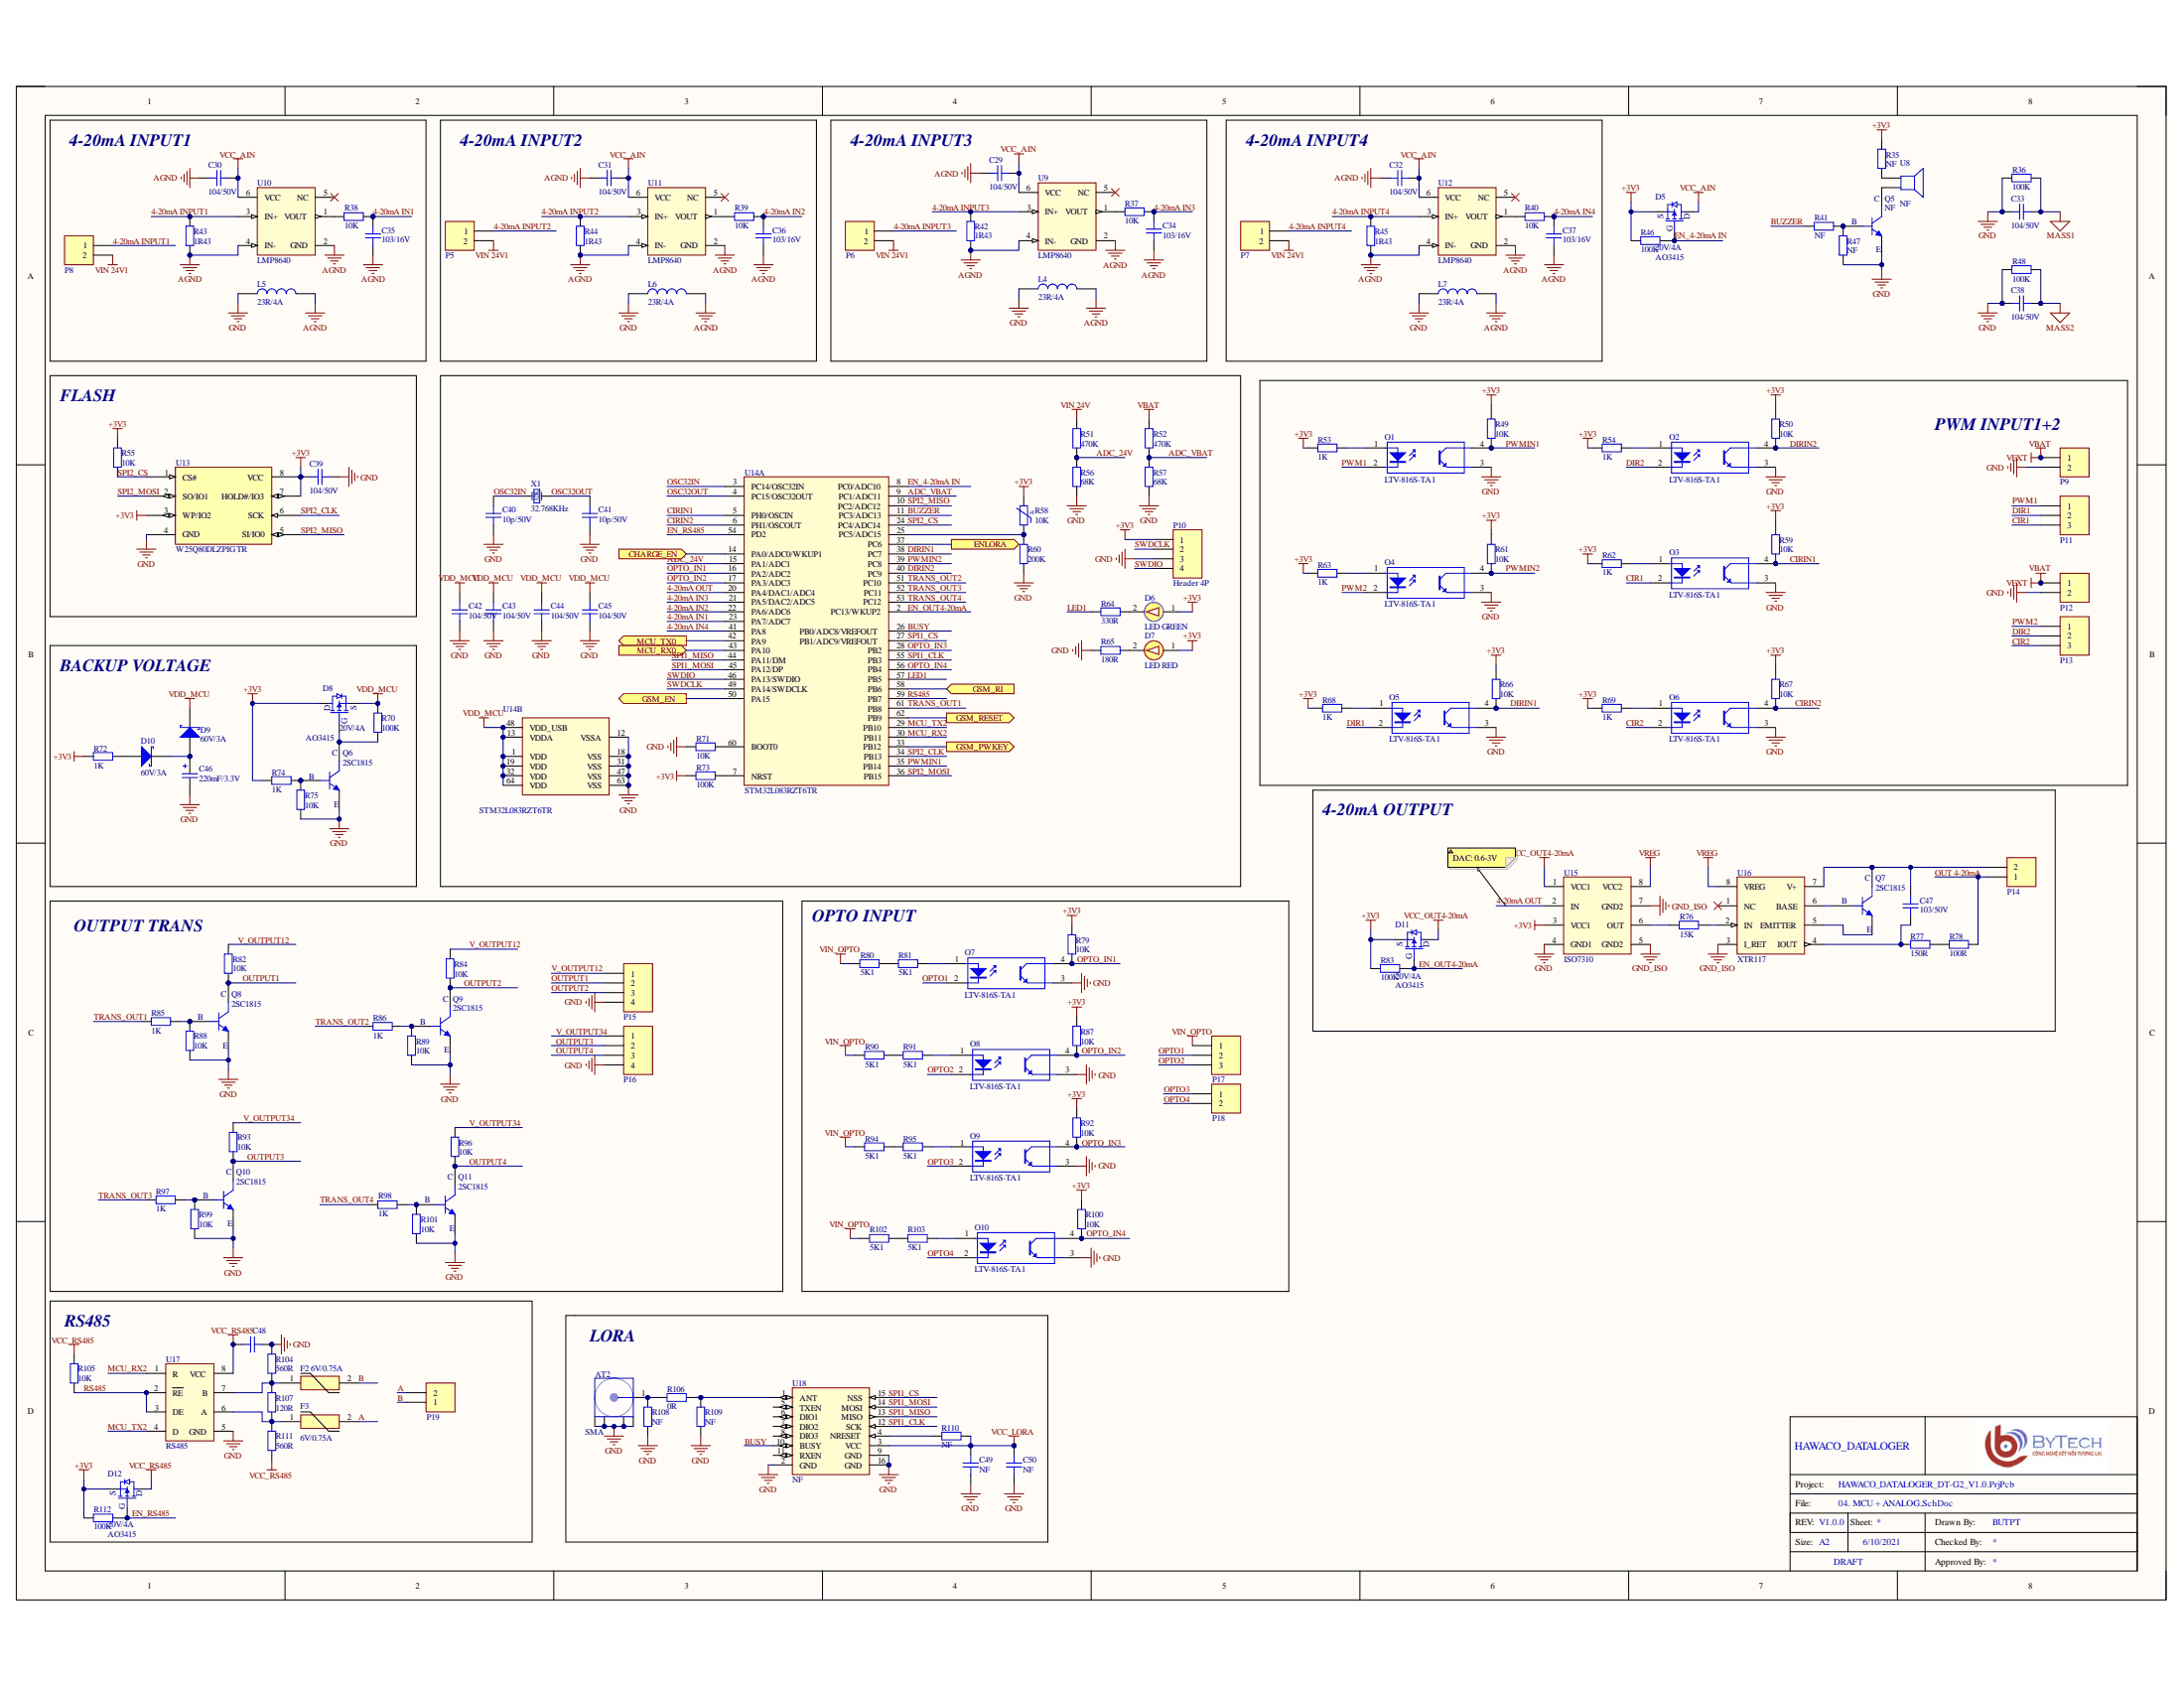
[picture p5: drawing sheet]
# Altium project HAWACO_DATALOGER_DT-G2_V1.0.PrjPcb
CURRENTREVISION: V1.0.0; globalprojectlink: HAWACO_DATALOGER; GLOBALPROJECTTEAM: BUTPT
3 sheets, 159 parts. Net scope: hierarchical (ports join the sheet entries above them; power ports are global).
Board files: HAWACO_DATALOGER_DT-G2_PANEL.PcbDoc, HAWACO_DATALOGER_DT-G2_V1.0.PcbDoc
Sheets:
  00. Root.SchDoc
    U_01 = 01. Cover.SchDoc
    U_04 = 04. MCU + ANALOG.SchDoc

## Sheet 00. Root.SchDoc
size A2

### Sub-sheets
U_01 = 01. Cover.SchDoc: no entries
U_02 = 02. Block diagram.SchDoc (file not in this document): no entries
U_03 = 03. Power.SchDoc (file not in this document): CHARGE_EN (in), ENLORA (in)
U_04 = 04. MCU + ANALOG.SchDoc: GSM_RI (in), GSM_PWKEY (out), GSM_EN (out), GSM_RESET (out), MCU_TX0 (out), MCU_RX0 (in), ENLORA (out), CHARGE_EN (in)
U_05 = 05. 4G Module.SchDoc (file not in this document): GSM_RX (in), GSM_TX (out), GSM RESET (in), GSM_EN (in), PWKEY (in), GSM_RI (out)

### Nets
NetU14_14: sheet U_03/ENLORA, sheet U_04/CHARGE_EN
NetU14_33: sheet U_04/GSM_PWKEY, sheet U_05/PWKEY
NetU14_37: sheet U_03/CHARGE_EN, sheet U_04/ENLORA
NetU14_42: sheet U_04/MCU_TX0, sheet U_05/GSM_RX
NetU14_43: sheet U_04/MCU_RX0, sheet U_05/GSM_TX
NetU14_50: sheet U_04/GSM_EN, sheet U_05/GSM_EN
NetU14_58: sheet U_04/GSM_RI, sheet U_05/GSM_RI
NetU14_62: sheet U_04/GSM_RESET, sheet U_05/GSM RESET

### Layout directives
net class PCIE: (no net found under the mark)
differential pair; net class DIFF100: (no net found under the mark)

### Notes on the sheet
- DESIGN CONSIDERATIONS
- DESIGN NOTE:
  Example text for i=Valueormational
  design notes .
- DESIGN NOTE:
  Example text for critical
  design notes.
- DESIGN NOTE:
  Example text for cautionary
  design notes.
- LAYOUT NOTE:
  Example text for critical
  layout guidelines.
- - Kiểm tra change log trước khi start project
  - Đóng gói Project (Project Packager) trước khi tăng phiên bản project hoặc mỗi khi release cho sản xuất.
- TEMPLATE NOTES
- Set Project Parameters
- 1) Go to Project -> Project Options -> Parameters
  2) Set Company, Project and VersionRevision
- Mark Not Fitted Components as
- Net Class Example
- Differential signal example
- TITLE Examples (You can change the color to reflect your company color)
- PAGE TITLE
- Peripheral / Group of component title
- Smaller Ttitle
- Schematic Status Explanation
- DRAFT - Very early stage of schematic, ignore details.
- PRELIMINARY - Close to final schematic.
- RELEASED - A board with this schematic has been sent to production.
- CHECKED - There should not be any mistakes. Tell the engineer if you find one.

## Sheet 01. Cover.SchDoc
size A3

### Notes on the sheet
- Variant:
- Version
- Change Log
- Page
- Index
- Ver 1.0.0
- .................................................................................................................................................................................
- 1
- 2
- COVER PAGE
- BLOCK DIAGRAM
- 3
- ............................................
- 4
- 5
- 6
- 7
- 8
- 9
- 10
- 11
- 12
- 13
- 14
- 15

## Sheet 04. MCU + ANALOG.SchDoc
size A2

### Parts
AT2  SMA  [SMA-KWE-17-V1]
C29  104/50V  [CAPC-0603 (1608)]
C30  104/50V  [CAPC-0603 (1608)]
C31  104/50V  [CAPC-0603 (1608)]
C32  104/50V  [CAPC-0603 (1608)]
C33  104/50V  [CAPC-0603 (1608)]
C34  103/16V  [CAPC-0603 (1608)]
C35  103/16V  [CAPC-0603 (1608)]
C36  103/16V  [CAPC-0603 (1608)]
C37  103/16V  [CAPC-0603 (1608)]
C38  104/50V  [CAPC-0603 (1608)]
C39  104/50V  [CAPC-0603 (1608)]
C40  10p/50V  [CAPC-0603 (1608)]
C41  10p/50V  [CAPC-0603 (1608)]
C42  104/50V  [CAPC-0603 (1608)]
C43  104/50V  [CAPC-0603 (1608)]
C44  104/50V  [CAPC-0603 (1608)]
C45  104/50V  [CAPC-0603 (1608)]
C46  220mF/3.3V  [CAP-SUPER-0.22F]
C47  103/50V  [CAPC-0805 (2012)]
C48  104/50V  [CAPC-0603 (1608)]  (value not drawn)
C49  NF  [CAPC-0603 (1608)]
C50  NF  [CAPC-0603 (1608)]
D5  20V/4A  [SOT23_3]
D6  LED GREEN  [LED_3MM-GREEN]
D7  LED RED  [LED_3MM-RED]
D8  20V/4A  [SOT23_3]
D9  60V/3A  [DIODE_DO214AC_SMA]
D10  60V/3A  [DIODE_DO214AC_SMA]
D11  20V/4A  [SOT23_3]
D12  20V/4A  [SOT23_3]
F2  6V/0.75A  [FUSE 0ZCK_BEL]
F3  6V/0.75A  [FUSE 0ZCK_BEL]
L4  23R/4A  [IND-0603 (1608)]
L5  23R/4A  [IND-0603 (1608)]
L6  23R/4A  [IND-0603 (1608)]
L7  23R/4A  [IND-0603 (1608)]
O1  LTV-816S-TA1  [OPTO 1]
O2  LTV-816S-TA1  [OPTO 1]
O3  LTV-816S-TA1  [OPTO 1]
O4  LTV-816S-TA1  [OPTO 1]
O5  LTV-816S-TA1  [OPTO 1]
O6  LTV-816S-TA1  [OPTO 1]
O7  LTV-816S-TA1  [OPTO 1]
O8  LTV-816S-TA1  [OPTO 1]
O9  LTV-816S-TA1  [OPTO 1]
O10  LTV-816S-TA1  [OPTO 1]
P5  15EDG3.81-2P  [HDR_3.81MM_RA_2x1]  (value not drawn)
P6  15EDG3.81-2P  [HDR_3.81MM_RA_2x1]  (value not drawn)
P7  15EDG3.81-2P  [HDR_3.81MM_RA_2x1]  (value not drawn)
P8  15EDG3.81-2P  [HDR_3.81MM_RA_2x1]  (value not drawn)
P9  15EDG3.81-2P  [HDR_3.81MM_RA_2x1]  (value not drawn)
P10  Header 4P  [HDR1X4]
P11  15EDG3.81-3P  [HDR_3.81MM_RA_3x1]  (value not drawn)
P12  15EDG3.81-2P  [HDR_3.81MM_RA_2x1]  (value not drawn)
P13  15EDG3.81-3P  [HDR_3.81MM_RA_3x1]  (value not drawn)
P14  15EDG3.81-2P  [HDR_3.81MM_RA_2x1]  (value not drawn)
P15  15EDG3.81-4P  [HDR_3.81MM_RA_4X1]  (value not drawn)
P16  15EDG3.81-4P  [HDR_3.81MM_RA_4X1]  (value not drawn)
P17  15EDG3.81-3P  [HDR_3.81MM_RA_3x1]  (value not drawn)
P18  15EDG3.81-2P  [HDR_3.81MM_RA_2x1]  (value not drawn)
P19  15EDG3.81-2P  [HDR_3.81MM_RA_2x1]  (value not drawn)
Q5  NF  [SOT23_3]
Q6  2SC1815  [SOT23_3]
Q7  2SC1815  [SOT23_3]
Q8  2SC1815  [SOT23_3]
Q9  2SC1815  [SOT23_3]
Q10  2SC1815  [SOT23_3]
Q11  2SC1815  [SOT23_3]
R35  NF  [RESC-0603 (1608)]
R36  100K  [RESC-0603 (1608)]
R37  10K  [RESC-0603 (1608)]
R38  10K  [RESC-0603 (1608)]
R39  10K  [RESC-0603 (1608)]
R40  10K  [RESC-0603 (1608)]
R41  NF  [RESC-0603 (1608)]
R42  1R43  [RESC-0603 (1608)]
R43  1R43  [RESC-0603 (1608)]
R44  1R43  [RESC-0603 (1608)]
R45  1R43  [RESC-0603 (1608)]
R46  100K  [RESC-0603 (1608)]
R47  NF  [RESC-0603 (1608)]
R48  100K  [RESC-0603 (1608)]
R49  10K  [RESC-0603 (1608)]
R50  10K  [RESC-0603 (1608)]
R51  470K  [RESC-0603 (1608)]
R52  470K  [RESC-0603 (1608)]
R53  1K  [RESC-0603 (1608)]
R54  1K  [RESC-0603 (1608)]
R55  10K  [RESC-0603 (1608)]
R56  68K  [RESC-0603 (1608)]
R57  68K  [RESC-0603 (1608)]
R58  10K  [RES NTC 10K]
R59  10K  [RESC-0603 (1608)]
R60  200K  [RESC-0603 (1608)]
R61  10K  [RESC-0603 (1608)]
R62  1K  [RESC-0603 (1608)]
R63  1K  [RESC-0603 (1608)]
R64  330R  [RESC-0603 (1608)]
R65  180R  [RESC-0603 (1608)]
R66  10K  [RESC-0603 (1608)]
R67  10K  [RESC-0603 (1608)]
R68  1K  [RESC-0603 (1608)]
R69  1K  [RESC-0603 (1608)]
R70  100K  [RESC-0603 (1608)]
R71  10K  [RESC-0603 (1608)]
R72  1K  [RESC-0603 (1608)]
R73  100K  [RESC-0603 (1608)]
R74  1K  [RESC-0603 (1608)]
R75  10K  [RESC-0603 (1608)]
R76  15K  [RESC-0603 (1608)]
R77  150R  [RESC-0603 (1608)]
R78  100R  [RESC-0603 (1608)]
R79  10K  [RESC-0603 (1608)]
R80  5K1  [RESC-0603 (1608)]
R81  5K1  [RESC-0603 (1608)]
R82  10K  [RESC-0603 (1608)]
R83  100K  [RESC-0603 (1608)]
R84  10K  [RESC-0603 (1608)]
R85  1K  [RESC-0603 (1608)]
R86  1K  [RESC-0603 (1608)]
R87  10K  [RESC-0603 (1608)]
R88  10K  [RESC-0603 (1608)]
R89  10K  [RESC-0603 (1608)]
R90  5K1  [RESC-0603 (1608)]
R91  5K1  [RESC-0603 (1608)]
R92  10K  [RESC-0603 (1608)]
R93  10K  [RESC-0603 (1608)]
R94  5K1  [RESC-0603 (1608)]
R95  5K1  [RESC-0603 (1608)]
R96  10K  [RESC-0603 (1608)]
R97  1K  [RESC-0603 (1608)]
R98  1K  [RESC-0603 (1608)]
R99  10K  [RESC-0603 (1608)]
R100  10K  [RESC-0603 (1608)]
R101  10K  [RESC-0603 (1608)]
R102  5K1  [RESC-0603 (1608)]
R103  5K1  [RESC-0603 (1608)]
R104  560R  [RESC-0603 (1608)]
R105  10K  [RESC-0603 (1608)]
R106  0R  [RESC-0603 (1608)]
R107  120R  [RESC-0603 (1608)]
R108  NF  [RESC-0603 (1608)]
R109  NF  [RESC-0603 (1608)]
R110  NF  [RESC-0603 (1608)]
R111  560R  [RESC-0603 (1608)]
R112  100K  [RESC-0603 (1608)]
U8  NF  [BUZZER_through_hole]
U9  LMP8640  [SOT23-6]
U10  LMP8640  [SOT23-6]
U11  LMP8640  [SOT23-6]
U12  LMP8640  [SOT23-6]
U13  W25Q80DLZPIG TR  [WSON-8 6X5MM]
U14  STM32L083RZT6TR  [LQFP-64]  (parts A,B of 2)
U15  ISO7310  [SOIC-8]
U16  XTR117  [8VSSOP]
U17  RS485  [SOIC8]
U18  NF  [Lora1276 V1.2]
X1  32.768KHz  [CRYSTAL_ABS06 2x1.2mm]

### Blocks framed on the sheet
4-20mA INPUT1: C30 C35 L5 P8 R38 R43 U10
4-20mA INPUT2: C31 C36 L6 P5 R39 R44 U11
4-20mA INPUT3: C29 C34 L4 P6 R37 R42 U9
4-20mA INPUT4: C32 C37 L7 P7 R40 R45 U12
FLASH: C39 R55 U13
PWM INPUT1+2: O1-O6 P9 P11-P13 R49 R50 R53 R54 R59 R61-R63 R66-R69
BACKUP VOLTAGE: C46 D8-D10 Q6 R70 R72 R74 R75
4-20mA OUTPUT: C47 D11 P14 Q7 R76-R78 R83 U15 U16
OUTPUT TRANS: P15 P16 Q8-Q11 R82 R84-R86 R88 R89 R93 R96-R99 R101
OPTO INPUT: O7-O10 P17 P18 R79-R81 R87 R90-R92 R94 R95 R100 R102 R103
RS485: C48 D12 F2 F3 P19 R104 R105 R107 R111 R112 U17
LORA: AT2 C49 C50 R106 R108-R110 U18

### Ports
CHARGE_EN (in), ENLORA (out), GSM_EN (out), GSM_PWKEY (out), GSM_RESET (out), GSM_RI (in), MCU_RX0 (in), MCU_TX0 (out)

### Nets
+3V3: C39.2 D5.2(S) D6.1(A) D7.1(A) D8.3(D) D11.2(S) D12.2(S) P10.1 R35.2 R46.2 R49.1 R50.1 R53.1 R54.1 R55.1 R58.2 R59.1 R61.1 R62.1 R63.1 R66.1 R67.1 R68.1 R69.1 R72.2 R73.1 R74.1 R79.2 R83.2 R87.2 R92.2 R100.2 R112.2 U13.3(WP/IO2) U13.7(HOLD#/IO3) U13.8(VCC) U15.3(VCC1)
AGND: C29.2 C30.2 C31.2 C32.2 C34.1 C35.1 C36.1 C37.1 L4.2 L5.2 L6.2 L7.2 R42.1 R43.1 R44.1 R45.1 U9.2(GND) U9.4(IN-) U10.2(GND) U10.4(IN-) U11.2(GND) U11.4(IN-) U12.2(GND) U12.4(IN-)
GND: AT2.2 C33.1 C38.1 C39.1 C40.1 C41.1 C42.1 C43.1 C44.1 C45.1 C46.2 C48.1 C49.1 C50.1 L4.1 L5.1 L6.1 L7.1 O1.3 O2.3 O3.3 O4.3 O5.3 O6.3 O7.3 O8.3 O9.3 O10.3 P9.2 P10.3 P12.2 P15.4 P16.4 Q5.2(E) Q6.2(E) Q8.2(E) Q9.2(E) Q10.2(E) Q11.2(E) R36.1 R47.1 R48.1 R56.1 R57.1 R60.1 R65.1 R71.2 R75.1 R88.1 R89.1 R99.1 R101.1 R104.2 R108.1 R109.1 U13.4(GND) U14.12(VSSA) U14.18(VSS) U14.31(VSS) U14.47(VSS) U14.63(VSS) U15.4(GND1) U17.5(GND) U18.2(GND) U18.9(GND) U18.16(GND)
GND_ISO: U15.5(GND2) U15.7(GND2) U16.3(I_RET)
MASS1: C33.2 R36.2
MASS2: C38.2 R48.2
VBAT: P9.1 P12.1 R52.2  [also labelled VEXT]
VCC_AIN: C29.1 C30.1 C31.1 C32.1 D5.3(D) U9.6(VCC) U10.6(VCC) U11.6(VCC) U12.6(VCC)
VCC_LORA: C49.2 C50.2 R110.2 U18.3(VCC)
VCC_OUT4-20mA: D11.3(D) U15.1(VCC1)
VCC_RS485: C48.2 D12.3(D) R105.2 R111.1 U17.8(VCC)
VDD_MCU: C42.2 C43.2 C44.2 C45.2 D8.2(S) D9.2(K) R70.2 U14.1(VDD) U14.13(VDDA) U14.19(VDD) U14.32(VDD) U14.48(VDD_USB) U14.64(VDD)
VIN 24V: R51.2
VIN 24V1: P5.2 P6.2 P7.2 P8.2
VIN_OPTO: P17.1 R80.1 R90.1 R94.1 R102.1
VREG: U15.8(VCC2) U16.8(VREG)
4-20mA IN1: C35.2 R38.1 U14.23(PA7/ADC7)
4-20mA IN2: C36.2 R39.1 U14.22(PA6/ADC6)
4-20mA IN3: C34.2 R37.1 U14.21(PA5/DAC2/ADC5)
4-20mA IN4: C37.2 R40.1 U14.41(PA8)
4-20mA INPUT1: P8.1 R43.2 U10.3(IN+)
4-20mA INPUT2: P5.1 R44.2 U11.3(IN+)
4-20mA INPUT3: P6.1 R42.2 U9.3(IN+)
4-20mA INPUT4: P7.1 R45.2 U12.3(IN+)
4-20mA OUT: U14.20(PA4/DAC1/ADC4) U15.2(IN)
A: F3.2 P19.2
ADC_24V: R51.1 R56.2 U14.15(PA1/ADC1)
ADC_VBAT: R52.1 R57.2 U14.9(PC1/ADC11)
B: F2.2 P19.1
BUSY: U14.26(PB0/ADC8/VREFOUT) U18.10(BUSY)
BUZZER: R41.1 U14.11(PC3/ADC13)
CIR1: O3.2 P11.3
CIR2: O6.2 P13.3
CIRIN1: O3.4 R59.2 U14.5(PH0/OSCIN)
CIRIN2: O6.4 R67.2 U14.6(PH1/OSCOUT)
DIR1: O5.2 P11.2
DIR2: O2.2 P13.2
DIRIN1: O5.4 R66.2 U14.38(PC7)
DIRIN2: O2.4 R50.2 U14.40(PC9)
EN_4-20mA IN: D5.1(G) R46.1 U14.8(PC0/ADC10)
EN_OUT4-20mA: D11.1(G) R83.1 U14.2(PC13/WKUP2)
EN_RS485: D12.1(G) R112.1 U14.54(PD2)
LED1: R64.1 U14.57(PB5)
MCU_RX2: U14.30(PB11) U17.1(R)
MCU_TX2: U14.29(PB10) U17.4(D)
OPTO1: O7.2 P17.2
OPTO2: O8.2 P17.3
OPTO3: O9.2 P18.1
OPTO4: O10.2 P18.2
OPTO_IN1: O7.4 R79.1 U14.16(PA2/ADC2)
OPTO_IN2: O8.4 R87.1 U14.17(PA3/ADC3)
OPTO_IN3: O9.4 R92.1 U14.28(PB2)
OPTO_IN4: O10.4 R100.1 U14.56(PB4)
OSC32IN: C40.2 U14.3(PC14/OSC32IN) X1.1(OSC1)
OSC32OUT: C41.2 U14.4(PC15/OSC32OUT) X1.2(OSC2)
OUT 4-20mA: P14.1 R78.2
OUTPUT1: P15.2 Q8.3(C) R82.1
OUTPUT2: P15.3 Q9.3(C) R84.1
OUTPUT3: P16.2 Q10.3(C) R93.1
OUTPUT4: P16.3 Q11.3(C) R96.1
PWM1: O1.2 P11.1
PWM2: O4.2 P13.1
PWMIN1: O1.4 R49.2 U14.35(PB14)
PWMIN2: O4.4 R61.2 U14.39(PC8)
RS485: R105.1 U14.59(PB7) U17.2(~{RE}) U17.3(DE)
SPI1_CLK: U14.55(PB3) U18.12(SCK)
SPI1_CS: U14.27(PB1/ADC9/VREFOUT) U18.15(NSS)
SPI1_MISO: U14.44(PA11/DM) U18.13(MISO)
SPI1_MOSI: U14.45(PA12/DP) U18.14(MOSI)
SPI2_CLK: U13.6(SCK) U14.34(PB13)
SPI2_CS: R55.2 U13.1(CS#) U14.24(PC4/ADC14)
SPI2_MISO: U13.5(SI/IO0) U14.10(PC2/ADC12)
SPI2_MOSI: U13.2(SO/IO1) U14.36(PB15)
SWDCLK: P10.2 U14.49(PA14/SWDCLK)
SWDIO: P10.4 U14.46(PA13/SWDIO)
TRANS_OUT1: R85.1 U14.61(PB8)
TRANS_OUT2: R86.1 U14.51(PC10)
TRANS_OUT3: R97.1 U14.52(PC11)
TRANS_OUT4: R98.1 U14.53(PC12)
V_OUTPUT12: P15.1 R82.2 R84.2
V_OUTPUT34: P16.1 R93.2 R96.2
NetAT2_1: AT2.1(Signal) R106.2 R108.2
NetC46_1: C46.1 D9.1(A) D10.2(K)
NetC47_1: C47.1 R77.1 U16.4(IOUT)
NetC47_2: C47.2 P14.2 Q7.3(C) U16.7(V+)
NetD6_2: D6.2(K) R64.2
NetD7_2: D7.2(K) R65.2
NetD8_1: D8.1(G) Q6.3(C) R70.1
NetD10_1: D10.1(A) R72.1
NetF2_1: F2.1 R104.1 R107.2 U17.7(B)
NetF3_1: F3.1 R107.1 R111.2 U17.6(A)
NetO1_1: O1.1 R53.2
NetO2_1: O2.1 R54.2
NetO3_1: O3.1 R62.2
NetO4_1: O4.1 R63.2
NetO5_1: O5.1 R68.2
NetO6_1: O6.1 R69.2
NetO7_1: O7.1 R81.2
NetO8_1: O8.1 R91.2
NetO9_1: O9.1 R95.2
NetO10_1: O10.1 R103.2
NetQ5_1: Q5.1(B) R41.2 R47.2
NetQ5_3: Q5.3(C) U8.2
NetQ6_1: Q6.1(B) R74.2 R75.2
NetQ7_1: Q7.1(B) U16.6(BASE)
NetQ7_2: Q7.2(E) U16.5(EMITTER)
NetQ8_1: Q8.1(B) R85.2 R88.2
NetQ9_1: Q9.1(B) R86.2 R89.2
NetQ10_1: Q10.1(B) R97.2 R99.2
NetQ11_1: Q11.1(B) R98.2 R101.2
NetR35_1: R35.1 U8.1
NetR37_2: R37.2 U9.1(VOUT)
NetR38_2: R38.2 U10.1(VOUT)
NetR39_2: R39.2 U11.1(VOUT)
NetR40_2: R40.2 U12.1(VOUT)
NetR58_1: R58.1 R60.2 U14.25(PC5/ADC15)
NetR71_1: R71.1 U14.60(BOOT0)
NetR73_2: R73.2 U14.7(NRST)
NetR76_1: R76.1 U15.6(OUT)
NetR76_2: R76.2 U16.2(IN)
NetR77_2: R77.2 R78.1
NetR80_2: R80.2 R81.1
NetR90_2: R90.2 R91.1
NetR94_2: R94.2 R95.1
NetR102_2: R102.2 R103.1
NetR106_1: R106.1 R109.2 U18.1(ANT)
NetR110_1: R110.1 U18.4(NRESET)
NetU14_14: U14.14(PA0/ADC0/WKUP1) ; port CHARGE_EN
NetU14_33: U14.33(PB12) ; port GSM_PWKEY
NetU14_37: U14.37(PC6) ; port ENLORA
NetU14_42: U14.42(PA9) ; port MCU_TX0
NetU14_43: U14.43(PA10) ; port MCU_RX0
NetU14_50: U14.50(PA15) ; port GSM_EN
NetU14_58: U14.58(PB6) ; port GSM_RI
NetU14_62: U14.62(PB9) ; port GSM_RESET

Not connected (* = marked no-connect by the designer): U9 5(NC)*; U10 5(NC)*; U11 5(NC)*; U12 5(NC)*; U16 1(NC)*; U18 5(TXEN) 6(DIO1) 7(DIO2) 8(DIO3) 11(RXEN)

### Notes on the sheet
- DAC: 0.6-3V
